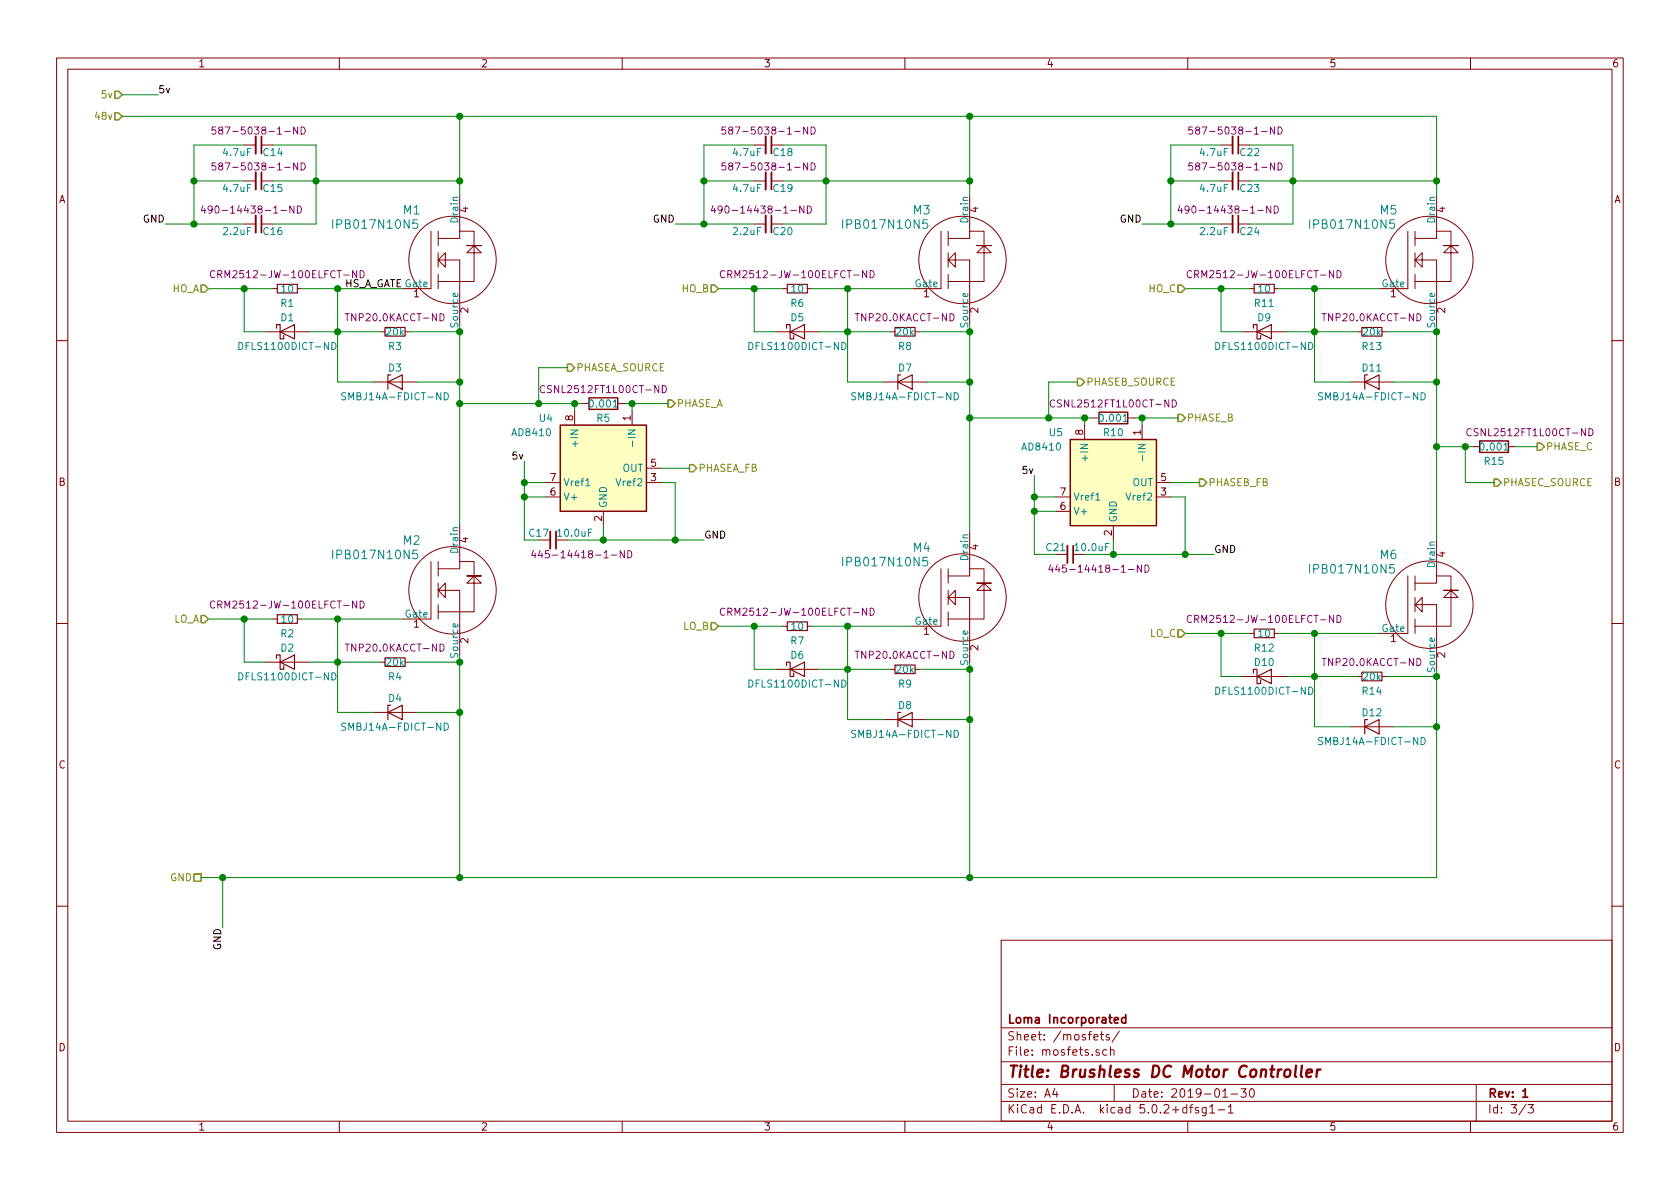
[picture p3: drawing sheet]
EESchema Schematic File Version 4
LIBS:bldc_v1-cache
EELAYER 26 0
EELAYER END
$Descr A4 11693 8268
encoding utf-8
Sheet 3 3
Title "Brushless DC Motor Controller"
Date "2019-01-30"
Rev "1"
Comp "Loma Incorporated"
Comment1 ""
Comment2 ""
Comment3 ""
Comment4 ""
$EndDescr
$Comp
L infineon:IPB017N10N5 M1
U 1 1
P 3200 1800
F 0 "M1" H 2800 2150 60  0000 L CNN
F 1 "IPB017N10N5" H 2300 2050 60  0000 L CNN
F 2 "Package_TO_SOT_SMD:TO-263-6" H 2550 2000 60  0001 C CNN
F 3 "" H 2550 2000 60  0001 C CNN
	1    3200 1800
	1    0    0    -1  
$EndComp
Text HLabel 850  650  0    50   Input ~ 0
5v
Text Label 1100 650  0    50   ~ 0
5v
Wire Wire Line
	1100 650  850  650 
Text HLabel 850  800  0    50   Input ~ 0
48v
$Comp
L Device:R_Small R1
U 1 1
P 2000 2000
F 0 "R1" V 2100 2000 50  0000 C CNN
F 1 "10" V 2000 2000 50  0000 C CNN
F 2 "Resistor_SMD:R_2512_6332Metric_Pad1.52x3.35mm_HandSolder" H 2000 2000 50  0001 C CNN
F 3 "~" H 2000 2000 50  0001 C CNN
F 4 "CRM2512-JW-100ELFCT-ND" V 1900 2000 50  0000 C CNN "PN"
	1    2000 2000
	0    1    1    0   
$EndComp
$Comp
L Device:D_Schottky D1
U 1 1
P 2000 2300
F 0 "D1" H 2000 2400 50  0000 C CNN
F 1 "DFLS1100DICT-ND" H 2000 2200 50  0000 C CNN
F 2 "Diode_SMD:D_PowerDI-123" H 2000 2300 50  0001 C CNN
F 3 "~" H 2000 2300 50  0001 C CNN
	1    2000 2300
	1    0    0    -1  
$EndComp
Wire Wire Line
	1850 2300 1700 2300
Wire Wire Line
	1700 2300 1700 2000
Wire Wire Line
	1700 2000 1900 2000
Wire Wire Line
	1450 2000 1700 2000
Connection ~ 1700 2000
Text HLabel 1450 2000 0    50   Input ~ 0
HO_A
Wire Wire Line
	2100 2000 2350 2000
Wire Wire Line
	2150 2300 2350 2300
Wire Wire Line
	2350 2300 2350 2000
Connection ~ 2350 2000
Wire Wire Line
	2350 2000 2800 2000
$Comp
L Device:R_Small R3
U 1 1
P 2750 2300
F 0 "R3" V 2850 2300 50  0000 C CNN
F 1 "20k" V 2750 2300 50  0000 C CNN
F 2 "Resistor_SMD:R_1206_3216Metric_Pad1.42x1.75mm_HandSolder" H 2750 2300 50  0001 C CNN
F 3 "~" H 2750 2300 50  0001 C CNN
F 4 "TNP20.0KACCT-ND" V 2650 2300 50  0000 C CNN "PN"
	1    2750 2300
	0    1    1    0   
$EndComp
Connection ~ 2350 2300
$Comp
L Device:D_Zener D3
U 1 1
P 2750 2650
F 0 "D3" H 2750 2750 50  0000 C CNN
F 1 "SMBJ14A-FDICT-ND" H 2750 2550 50  0000 C CNN
F 2 "Diode_SMD:D_SMB_Handsoldering" H 2750 2650 50  0001 C CNN
F 3 "~" H 2750 2650 50  0001 C CNN
	1    2750 2650
	1    0    0    -1  
$EndComp
Wire Wire Line
	2600 2650 2350 2650
Wire Wire Line
	2350 2300 2350 2650
Wire Wire Line
	2850 2300 3200 2300
Wire Wire Line
	3200 2300 3200 2250
Wire Wire Line
	2650 2300 2350 2300
Wire Wire Line
	2900 2650 3200 2650
Wire Wire Line
	3200 2650 3200 2300
Connection ~ 3200 2300
Wire Wire Line
	1700 1250 1350 1250
Wire Wire Line
	1350 1550 1700 1550
Text HLabel 1400 6100 0    50   UnSpc ~ 0
GND
Text Label 1550 6450 3    50   ~ 0
GND
Wire Wire Line
	1400 6100 1550 6100
Wire Wire Line
	1550 6100 1550 6450
Text Label 1150 1550 2    50   ~ 0
GND
$Comp
L infineon:IPB017N10N5 M2
U 1 1
P 3200 4100
F 0 "M2" H 2800 4450 60  0000 L CNN
F 1 "IPB017N10N5" H 2300 4350 60  0000 L CNN
F 2 "Package_TO_SOT_SMD:TO-263-6" H 2550 4300 60  0001 C CNN
F 3 "" H 2550 4300 60  0001 C CNN
	1    3200 4100
	1    0    0    -1  
$EndComp
$Comp
L Device:R_Small R2
U 1 1
P 2000 4300
F 0 "R2" V 2100 4300 50  0000 C CNN
F 1 "10" V 2000 4300 50  0000 C CNN
F 2 "Resistor_SMD:R_2512_6332Metric_Pad1.52x3.35mm_HandSolder" H 2000 4300 50  0001 C CNN
F 3 "~" H 2000 4300 50  0001 C CNN
F 4 "CRM2512-JW-100ELFCT-ND" V 1900 4300 50  0000 C CNN "PN"
	1    2000 4300
	0    1    1    0   
$EndComp
$Comp
L Device:D_Schottky D2
U 1 1
P 2000 4600
F 0 "D2" H 2000 4700 50  0000 C CNN
F 1 "DFLS1100DICT-ND" H 2000 4500 50  0000 C CNN
F 2 "Diode_SMD:D_PowerDI-123" H 2000 4600 50  0001 C CNN
F 3 "~" H 2000 4600 50  0001 C CNN
	1    2000 4600
	1    0    0    -1  
$EndComp
Wire Wire Line
	1850 4600 1700 4600
Wire Wire Line
	1700 4600 1700 4300
Wire Wire Line
	1700 4300 1900 4300
Wire Wire Line
	1450 4300 1700 4300
Connection ~ 1700 4300
Text HLabel 1450 4300 0    50   Input ~ 0
LO_A
Wire Wire Line
	2100 4300 2350 4300
Wire Wire Line
	2150 4600 2350 4600
Wire Wire Line
	2350 4600 2350 4300
Connection ~ 2350 4300
Wire Wire Line
	2350 4300 2800 4300
$Comp
L Device:R_Small R4
U 1 1
P 2750 4600
F 0 "R4" V 2850 4600 50  0000 C CNN
F 1 "20k" V 2750 4600 50  0000 C CNN
F 2 "Resistor_SMD:R_1206_3216Metric_Pad1.42x1.75mm_HandSolder" H 2750 4600 50  0001 C CNN
F 3 "~" H 2750 4600 50  0001 C CNN
F 4 "TNP20.0KACCT-ND" V 2650 4600 50  0000 C CNN "PN"
	1    2750 4600
	0    1    1    0   
$EndComp
Connection ~ 2350 4600
$Comp
L Device:D_Zener D4
U 1 1
P 2750 4950
F 0 "D4" H 2750 5050 50  0000 C CNN
F 1 "SMBJ14A-FDICT-ND" H 2750 4850 50  0000 C CNN
F 2 "Diode_SMD:D_SMB_Handsoldering" H 2750 4950 50  0001 C CNN
F 3 "~" H 2750 4950 50  0001 C CNN
	1    2750 4950
	1    0    0    -1  
$EndComp
Wire Wire Line
	2600 4950 2350 4950
Wire Wire Line
	2350 4600 2350 4950
Wire Wire Line
	2850 4600 3200 4600
Wire Wire Line
	3200 4600 3200 4550
Wire Wire Line
	2650 4600 2350 4600
Wire Wire Line
	2900 4950 3200 4950
Wire Wire Line
	3200 4950 3200 4600
Connection ~ 3200 4600
Wire Wire Line
	2200 1550 2200 1250
Wire Wire Line
	1350 1550 1350 1250
Wire Wire Line
	1150 1550 1350 1550
Connection ~ 1350 1550
Connection ~ 3200 1250
Wire Wire Line
	3200 1250 3200 1350
$Comp
L infineon:IPB017N10N5 M3
U 1 1
P 6750 1800
F 0 "M3" H 6350 2150 60  0000 L CNN
F 1 "IPB017N10N5" H 5850 2050 60  0000 L CNN
F 2 "Package_TO_SOT_SMD:TO-263-6" H 6100 2000 60  0001 C CNN
F 3 "" H 6100 2000 60  0001 C CNN
	1    6750 1800
	1    0    0    -1  
$EndComp
$Comp
L Device:R_Small R6
U 1 1
P 5550 2000
F 0 "R6" V 5650 2000 50  0000 C CNN
F 1 "10" V 5550 2000 50  0000 C CNN
F 2 "Resistor_SMD:R_2512_6332Metric_Pad1.52x3.35mm_HandSolder" H 5550 2000 50  0001 C CNN
F 3 "~" H 5550 2000 50  0001 C CNN
F 4 "CRM2512-JW-100ELFCT-ND" V 5450 2000 50  0000 C CNN "PN"
	1    5550 2000
	0    1    1    0   
$EndComp
$Comp
L Device:D_Schottky D5
U 1 1
P 5550 2300
F 0 "D5" H 5550 2400 50  0000 C CNN
F 1 "DFLS1100DICT-ND" H 5550 2200 50  0000 C CNN
F 2 "Diode_SMD:D_PowerDI-123" H 5550 2300 50  0001 C CNN
F 3 "~" H 5550 2300 50  0001 C CNN
	1    5550 2300
	1    0    0    -1  
$EndComp
Wire Wire Line
	5400 2300 5250 2300
Wire Wire Line
	5250 2300 5250 2000
Wire Wire Line
	5250 2000 5450 2000
Wire Wire Line
	5000 2000 5250 2000
Connection ~ 5250 2000
Text HLabel 5000 2000 0    50   Input ~ 0
HO_B
Wire Wire Line
	5650 2000 5900 2000
Wire Wire Line
	5700 2300 5900 2300
Wire Wire Line
	5900 2300 5900 2000
Connection ~ 5900 2000
Wire Wire Line
	5900 2000 6350 2000
$Comp
L Device:R_Small R8
U 1 1
P 6300 2300
F 0 "R8" V 6400 2300 50  0000 C CNN
F 1 "20k" V 6300 2300 50  0000 C CNN
F 2 "Resistor_SMD:R_1206_3216Metric_Pad1.42x1.75mm_HandSolder" H 6300 2300 50  0001 C CNN
F 3 "~" H 6300 2300 50  0001 C CNN
F 4 "TNP20.0KACCT-ND" V 6200 2300 50  0000 C CNN "PN"
	1    6300 2300
	0    1    1    0   
$EndComp
Connection ~ 5900 2300
$Comp
L Device:D_Zener D7
U 1 1
P 6300 2650
F 0 "D7" H 6300 2750 50  0000 C CNN
F 1 "SMBJ14A-FDICT-ND" H 6300 2550 50  0000 C CNN
F 2 "Diode_SMD:D_SMB_Handsoldering" H 6300 2650 50  0001 C CNN
F 3 "~" H 6300 2650 50  0001 C CNN
	1    6300 2650
	1    0    0    -1  
$EndComp
Wire Wire Line
	6150 2650 5900 2650
Wire Wire Line
	5900 2300 5900 2650
Wire Wire Line
	6400 2300 6750 2300
Wire Wire Line
	6750 2300 6750 2250
Wire Wire Line
	6200 2300 5900 2300
Wire Wire Line
	6450 2650 6750 2650
Wire Wire Line
	6750 2650 6750 2300
Connection ~ 6750 2300
Wire Wire Line
	5250 1250 4900 1250
Wire Wire Line
	4900 1550 5250 1550
Text Label 4700 1550 2    50   ~ 0
GND
Wire Wire Line
	4900 1550 4900 1250
Wire Wire Line
	4700 1550 4900 1550
Connection ~ 4900 1550
Connection ~ 6750 1250
Wire Wire Line
	6750 1250 6750 1350
$Comp
L infineon:IPB017N10N5 M5
U 1 1
P 10000 1800
F 0 "M5" H 9600 2150 60  0000 L CNN
F 1 "IPB017N10N5" H 9100 2050 60  0000 L CNN
F 2 "Package_TO_SOT_SMD:TO-263-6" H 9350 2000 60  0001 C CNN
F 3 "" H 9350 2000 60  0001 C CNN
	1    10000 1800
	1    0    0    -1  
$EndComp
$Comp
L Device:R_Small R11
U 1 1
P 8800 2000
F 0 "R11" V 8900 2000 50  0000 C CNN
F 1 "10" V 8800 2000 50  0000 C CNN
F 2 "Resistor_SMD:R_2512_6332Metric_Pad1.52x3.35mm_HandSolder" H 8800 2000 50  0001 C CNN
F 3 "~" H 8800 2000 50  0001 C CNN
F 4 "CRM2512-JW-100ELFCT-ND" V 8700 2000 50  0000 C CNN "PN"
	1    8800 2000
	0    1    1    0   
$EndComp
$Comp
L Device:D_Schottky D9
U 1 1
P 8800 2300
F 0 "D9" H 8800 2400 50  0000 C CNN
F 1 "DFLS1100DICT-ND" H 8800 2200 50  0000 C CNN
F 2 "Diode_SMD:D_PowerDI-123" H 8800 2300 50  0001 C CNN
F 3 "~" H 8800 2300 50  0001 C CNN
	1    8800 2300
	1    0    0    -1  
$EndComp
Wire Wire Line
	8650 2300 8500 2300
Wire Wire Line
	8500 2300 8500 2000
Wire Wire Line
	8500 2000 8700 2000
Wire Wire Line
	8250 2000 8500 2000
Connection ~ 8500 2000
Text HLabel 8250 2000 0    50   Input ~ 0
HO_C
Wire Wire Line
	8900 2000 9150 2000
Wire Wire Line
	8950 2300 9150 2300
Wire Wire Line
	9150 2300 9150 2000
Connection ~ 9150 2000
Wire Wire Line
	9150 2000 9600 2000
$Comp
L Device:R_Small R13
U 1 1
P 9550 2300
F 0 "R13" V 9650 2300 50  0000 C CNN
F 1 "20k" V 9550 2300 50  0000 C CNN
F 2 "Resistor_SMD:R_1206_3216Metric_Pad1.42x1.75mm_HandSolder" H 9550 2300 50  0001 C CNN
F 3 "~" H 9550 2300 50  0001 C CNN
F 4 "TNP20.0KACCT-ND" V 9450 2300 50  0000 C CNN "PN"
	1    9550 2300
	0    1    1    0   
$EndComp
Connection ~ 9150 2300
$Comp
L Device:D_Zener D11
U 1 1
P 9550 2650
F 0 "D11" H 9550 2750 50  0000 C CNN
F 1 "SMBJ14A-FDICT-ND" H 9550 2550 50  0000 C CNN
F 2 "Diode_SMD:D_SMB_Handsoldering" H 9550 2650 50  0001 C CNN
F 3 "~" H 9550 2650 50  0001 C CNN
	1    9550 2650
	1    0    0    -1  
$EndComp
Wire Wire Line
	9400 2650 9150 2650
Wire Wire Line
	9150 2300 9150 2650
Wire Wire Line
	9650 2300 10000 2300
Wire Wire Line
	10000 2300 10000 2250
Wire Wire Line
	9450 2300 9150 2300
Wire Wire Line
	9700 2650 10000 2650
Wire Wire Line
	10000 2650 10000 2300
Connection ~ 10000 2300
Wire Wire Line
	8500 1250 8150 1250
Wire Wire Line
	8150 1550 8500 1550
Text Label 7950 1550 2    50   ~ 0
GND
Wire Wire Line
	8150 1550 8150 1250
Wire Wire Line
	7950 1550 8150 1550
Connection ~ 8150 1550
Connection ~ 10000 1250
Wire Wire Line
	10000 1250 10000 1350
Wire Wire Line
	850  800  3200 800 
Wire Wire Line
	3200 800  3200 1250
Connection ~ 3200 800 
Wire Wire Line
	6750 800  6750 1250
Wire Wire Line
	3200 800  6750 800 
Wire Wire Line
	10000 800  6750 800 
Wire Wire Line
	10000 800  10000 1250
Connection ~ 6750 800 
$Comp
L infineon:IPB017N10N5 M4
U 1 1
P 6750 4150
F 0 "M4" H 6350 4500 60  0000 L CNN
F 1 "IPB017N10N5" H 5850 4400 60  0000 L CNN
F 2 "Package_TO_SOT_SMD:TO-263-6" H 6100 4350 60  0001 C CNN
F 3 "" H 6100 4350 60  0001 C CNN
	1    6750 4150
	1    0    0    -1  
$EndComp
$Comp
L Device:R_Small R7
U 1 1
P 5550 4350
F 0 "R7" V 5650 4350 50  0000 C CNN
F 1 "10" V 5550 4350 50  0000 C CNN
F 2 "Resistor_SMD:R_2512_6332Metric_Pad1.52x3.35mm_HandSolder" H 5550 4350 50  0001 C CNN
F 3 "~" H 5550 4350 50  0001 C CNN
F 4 "CRM2512-JW-100ELFCT-ND" V 5450 4350 50  0000 C CNN "PN"
	1    5550 4350
	0    1    1    0   
$EndComp
$Comp
L Device:D_Schottky D6
U 1 1
P 5550 4650
F 0 "D6" H 5550 4750 50  0000 C CNN
F 1 "DFLS1100DICT-ND" H 5550 4550 50  0000 C CNN
F 2 "Diode_SMD:D_PowerDI-123" H 5550 4650 50  0001 C CNN
F 3 "~" H 5550 4650 50  0001 C CNN
	1    5550 4650
	1    0    0    -1  
$EndComp
Wire Wire Line
	5400 4650 5250 4650
Wire Wire Line
	5250 4650 5250 4350
Wire Wire Line
	5250 4350 5450 4350
Wire Wire Line
	5000 4350 5250 4350
Connection ~ 5250 4350
Text HLabel 5000 4350 0    50   Input ~ 0
LO_B
Wire Wire Line
	5650 4350 5900 4350
Wire Wire Line
	5700 4650 5900 4650
Wire Wire Line
	5900 4650 5900 4350
Connection ~ 5900 4350
Wire Wire Line
	5900 4350 6350 4350
$Comp
L Device:R_Small R9
U 1 1
P 6300 4650
F 0 "R9" V 6400 4650 50  0000 C CNN
F 1 "20k" V 6300 4650 50  0000 C CNN
F 2 "Resistor_SMD:R_1206_3216Metric_Pad1.42x1.75mm_HandSolder" H 6300 4650 50  0001 C CNN
F 3 "~" H 6300 4650 50  0001 C CNN
F 4 "TNP20.0KACCT-ND" V 6200 4650 50  0000 C CNN "PN"
	1    6300 4650
	0    1    1    0   
$EndComp
Connection ~ 5900 4650
$Comp
L Device:D_Zener D8
U 1 1
P 6300 5000
F 0 "D8" H 6300 5100 50  0000 C CNN
F 1 "SMBJ14A-FDICT-ND" H 6300 4900 50  0000 C CNN
F 2 "Diode_SMD:D_SMB_Handsoldering" H 6300 5000 50  0001 C CNN
F 3 "~" H 6300 5000 50  0001 C CNN
	1    6300 5000
	1    0    0    -1  
$EndComp
Wire Wire Line
	6150 5000 5900 5000
Wire Wire Line
	5900 4650 5900 5000
Wire Wire Line
	6400 4650 6750 4650
Wire Wire Line
	6750 4650 6750 4600
Wire Wire Line
	6200 4650 5900 4650
Wire Wire Line
	6450 5000 6750 5000
Wire Wire Line
	6750 5000 6750 4650
Connection ~ 6750 4650
$Comp
L infineon:IPB017N10N5 M6
U 1 1
P 10000 4200
F 0 "M6" H 9600 4550 60  0000 L CNN
F 1 "IPB017N10N5" H 9100 4450 60  0000 L CNN
F 2 "Package_TO_SOT_SMD:TO-263-6" H 9350 4400 60  0001 C CNN
F 3 "" H 9350 4400 60  0001 C CNN
	1    10000 4200
	1    0    0    -1  
$EndComp
$Comp
L Device:R_Small R12
U 1 1
P 8800 4400
F 0 "R12" V 8900 4400 50  0000 C CNN
F 1 "10" V 8800 4400 50  0000 C CNN
F 2 "Resistor_SMD:R_2512_6332Metric_Pad1.52x3.35mm_HandSolder" H 8800 4400 50  0001 C CNN
F 3 "~" H 8800 4400 50  0001 C CNN
F 4 "CRM2512-JW-100ELFCT-ND" V 8700 4400 50  0000 C CNN "PN"
	1    8800 4400
	0    1    1    0   
$EndComp
$Comp
L Device:D_Schottky D10
U 1 1
P 8800 4700
F 0 "D10" H 8800 4800 50  0000 C CNN
F 1 "DFLS1100DICT-ND" H 8800 4600 50  0000 C CNN
F 2 "Diode_SMD:D_PowerDI-123" H 8800 4700 50  0001 C CNN
F 3 "~" H 8800 4700 50  0001 C CNN
	1    8800 4700
	1    0    0    -1  
$EndComp
Wire Wire Line
	8650 4700 8500 4700
Wire Wire Line
	8500 4700 8500 4400
Wire Wire Line
	8500 4400 8700 4400
Wire Wire Line
	8250 4400 8500 4400
Connection ~ 8500 4400
Text HLabel 8250 4400 0    50   Input ~ 0
LO_C
Wire Wire Line
	8900 4400 9150 4400
Wire Wire Line
	8950 4700 9150 4700
Wire Wire Line
	9150 4700 9150 4400
Connection ~ 9150 4400
Wire Wire Line
	9150 4400 9600 4400
$Comp
L Device:R_Small R14
U 1 1
P 9550 4700
F 0 "R14" V 9650 4700 50  0000 C CNN
F 1 "20k" V 9550 4700 50  0000 C CNN
F 2 "Resistor_SMD:R_1206_3216Metric_Pad1.42x1.75mm_HandSolder" H 9550 4700 50  0001 C CNN
F 3 "~" H 9550 4700 50  0001 C CNN
F 4 "TNP20.0KACCT-ND" V 9450 4700 50  0000 C CNN "PN"
	1    9550 4700
	0    1    1    0   
$EndComp
Connection ~ 9150 4700
$Comp
L Device:D_Zener D12
U 1 1
P 9550 5050
F 0 "D12" H 9550 5150 50  0000 C CNN
F 1 "SMBJ14A-FDICT-ND" H 9550 4950 50  0000 C CNN
F 2 "Diode_SMD:D_SMB_Handsoldering" H 9550 5050 50  0001 C CNN
F 3 "~" H 9550 5050 50  0001 C CNN
	1    9550 5050
	1    0    0    -1  
$EndComp
Wire Wire Line
	9400 5050 9150 5050
Wire Wire Line
	9150 4700 9150 5050
Wire Wire Line
	9650 4700 10000 4700
Wire Wire Line
	10000 4700 10000 4650
Wire Wire Line
	9450 4700 9150 4700
Wire Wire Line
	9700 5050 10000 5050
Wire Wire Line
	10000 5050 10000 4700
Connection ~ 10000 4700
Connection ~ 3200 2650
Text Label 2400 2000 0    50   ~ 0
HS_A_GATE
Wire Wire Line
	6750 2650 6750 2900
Connection ~ 6750 2650
Connection ~ 10000 2650
Wire Wire Line
	1550 6100 3200 6100
Wire Wire Line
	3200 6100 3200 4950
Connection ~ 1550 6100
Connection ~ 3200 4950
Wire Wire Line
	3200 6100 6750 6100
Wire Wire Line
	6750 6100 6750 5000
Connection ~ 3200 6100
Connection ~ 6750 5000
Wire Wire Line
	6750 6100 10000 6100
Wire Wire Line
	10000 6100 10000 5050
Connection ~ 6750 6100
Connection ~ 10000 5050
$Comp
L Device:R R5
U 1 1
P 4200 2800
F 0 "R5" V 4300 2800 50  0000 C CNN
F 1 "0.001" V 4200 2800 50  0000 C CNN
F 2 "Resistor_SMD:R_2512_6332Metric_Pad1.52x3.35mm_HandSolder" H 4200 2800 50  0001 C CNN
F 3 "~" H 4200 2800 50  0001 C CNN
F 4 "CSNL2512FT1L00CT-ND" V 4100 2800 50  0000 C CNN "PN"
	1    4200 2800
	0    1    1    0   
$EndComp
$Comp
L Amplifier_Current:AD8205 U4
U 1 1
P 4200 3250
F 0 "U4" H 3800 3600 50  0000 C CNN
F 1 "AD8410" H 3700 3500 50  0000 C CNN
F 2 "Package_SO:SOIC-8_3.9x4.9mm_P1.27mm" H 4200 3250 50  0001 C CNN
F 3 "http://www.analog.com/media/en/technical-documentation/data-sheets/AD8205.pdf" H 4850 2550 50  0001 C CNN
	1    4200 3250
	1    0    0    -1  
$EndComp
Wire Wire Line
	4000 2850 4000 2800
Wire Wire Line
	4400 2800 4400 2850
Wire Wire Line
	4000 2800 3750 2800
Wire Wire Line
	4050 2800 4000 2800
Connection ~ 4000 2800
Wire Wire Line
	4400 2800 4350 2800
Text HLabel 4650 2800 2    50   Output ~ 0
PHASE_A
Wire Wire Line
	4650 2800 4400 2800
Connection ~ 4400 2800
Text HLabel 3950 2550 2    50   Output ~ 0
PHASEA_SOURCE
Connection ~ 3750 2800
Wire Wire Line
	3750 2800 3200 2800
Wire Wire Line
	3950 2550 3750 2550
Wire Wire Line
	3750 2550 3750 2800
Text HLabel 4800 3250 2    50   Output ~ 0
PHASEA_FB
Wire Wire Line
	4600 3250 4800 3250
Wire Wire Line
	4600 3350 4700 3350
Text Label 4900 3750 0    50   ~ 0
GND
Wire Wire Line
	4200 3750 4200 3650
Wire Wire Line
	4700 3750 4200 3750
Wire Wire Line
	4700 3350 4700 3750
Wire Wire Line
	3800 3450 3650 3450
Wire Wire Line
	3650 3450 3650 3350
Wire Wire Line
	3650 3350 3800 3350
Text Label 3650 3200 2    50   ~ 0
5v
Wire Wire Line
	3650 3200 3650 3350
Connection ~ 3650 3350
Connection ~ 3200 2800
Wire Wire Line
	3200 2800 3200 3650
Wire Wire Line
	3200 2650 3200 2800
$Comp
L Device:R R10
U 1 1
P 7750 2900
F 0 "R10" V 7850 2900 50  0000 C CNN
F 1 "0.001" V 7750 2900 50  0000 C CNN
F 2 "Resistor_SMD:R_2512_6332Metric_Pad1.52x3.35mm_HandSolder" H 7750 2900 50  0001 C CNN
F 3 "~" H 7750 2900 50  0001 C CNN
F 4 "CSNL2512FT1L00CT-ND" V 7650 2900 50  0000 C CNN "PN"
	1    7750 2900
	0    1    1    0   
$EndComp
$Comp
L Amplifier_Current:AD8205 U5
U 1 1
P 7750 3350
F 0 "U5" H 7350 3700 50  0000 C CNN
F 1 "AD8410" H 7250 3600 50  0000 C CNN
F 2 "Package_SO:SOIC-8_3.9x4.9mm_P1.27mm" H 7750 3350 50  0001 C CNN
F 3 "http://www.analog.com/media/en/technical-documentation/data-sheets/AD8205.pdf" H 8400 2650 50  0001 C CNN
	1    7750 3350
	1    0    0    -1  
$EndComp
Wire Wire Line
	7550 2950 7550 2900
Wire Wire Line
	7950 2900 7950 2950
Wire Wire Line
	7550 2900 7300 2900
Wire Wire Line
	7600 2900 7550 2900
Connection ~ 7550 2900
Wire Wire Line
	7950 2900 7900 2900
Text HLabel 8200 2900 2    50   Output ~ 0
PHASE_B
Wire Wire Line
	8200 2900 7950 2900
Connection ~ 7950 2900
Text HLabel 7500 2650 2    50   Output ~ 0
PHASEB_SOURCE
Wire Wire Line
	7500 2650 7300 2650
Wire Wire Line
	7300 2650 7300 2900
Text HLabel 8350 3350 2    50   Output ~ 0
PHASEB_FB
Wire Wire Line
	8150 3350 8350 3350
Wire Wire Line
	8150 3450 8250 3450
Text Label 8450 3850 0    50   ~ 0
GND
Wire Wire Line
	7750 3850 7750 3750
Wire Wire Line
	8250 3850 7750 3850
Wire Wire Line
	8250 3450 8250 3850
Wire Wire Line
	7350 3550 7200 3550
Wire Wire Line
	7200 3550 7200 3450
Wire Wire Line
	7200 3450 7350 3450
Text Label 7200 3300 2    50   ~ 0
5v
Wire Wire Line
	7200 3300 7200 3450
Connection ~ 7200 3450
Text HLabel 10700 3100 2    50   Output ~ 0
PHASE_C
Text HLabel 10400 3350 2    50   Output ~ 0
PHASEC_SOURCE
Wire Wire Line
	6750 2900 7300 2900
Connection ~ 6750 2900
Wire Wire Line
	6750 2900 6750 3700
Connection ~ 7300 2900
$Comp
L Device:C_Small C15
U 1 1
P 1800 1250
F 0 "C15" V 1850 1350 50  0000 C CNN
F 1 "4.7uF" V 1850 1100 50  0000 C CNN
F 2 "Capacitor_SMD:C_1210_3225Metric_Pad1.42x2.65mm_HandSolder" H 1838 1100 50  0001 C CNN
F 3 "~" H 1800 1250 50  0001 C CNN
F 4 "587-5038-1-ND" V 1700 1250 50  0000 C CNN "PN"
	1    1800 1250
	0    1    1    0   
$EndComp
$Comp
L Device:C_Small C16
U 1 1
P 1800 1550
F 0 "C16" V 1850 1650 50  0000 C CNN
F 1 "2.2uF" V 1850 1400 50  0000 C CNN
F 2 "Capacitor_SMD:C_1206_3216Metric_Pad1.42x1.75mm_HandSolder" H 1838 1400 50  0001 C CNN
F 3 "~" H 1800 1550 50  0001 C CNN
F 4 "490-14438-1-ND" V 1700 1500 50  0000 C CNN "PN"
	1    1800 1550
	0    1    1    0   
$EndComp
$Comp
L Device:C_Small C20
U 1 1
P 5350 1550
F 0 "C20" V 5400 1650 50  0000 C CNN
F 1 "2.2uF" V 5400 1400 50  0000 C CNN
F 2 "Capacitor_SMD:C_1206_3216Metric_Pad1.42x1.75mm_HandSolder" H 5388 1400 50  0001 C CNN
F 3 "~" H 5350 1550 50  0001 C CNN
F 4 "490-14438-1-ND" V 5250 1500 50  0000 C CNN "PN"
	1    5350 1550
	0    1    1    0   
$EndComp
$Comp
L Device:C_Small C24
U 1 1
P 8600 1550
F 0 "C24" V 8650 1650 50  0000 C CNN
F 1 "2.2uF" V 8650 1400 50  0000 C CNN
F 2 "Capacitor_SMD:C_1206_3216Metric_Pad1.42x1.75mm_HandSolder" H 8638 1400 50  0001 C CNN
F 3 "~" H 8600 1550 50  0001 C CNN
F 4 "490-14438-1-ND" V 8500 1500 50  0000 C CNN "PN"
	1    8600 1550
	0    1    1    0   
$EndComp
$Comp
L Device:C_Small C17
U 1 1
P 3850 3750
F 0 "C17" V 3800 3650 50  0000 C CNN
F 1 "10.0uF" V 3800 3900 50  0000 C CNN
F 2 "Resistor_SMD:R_0805_2012Metric_Pad1.15x1.40mm_HandSolder" H 3850 3750 50  0001 C CNN
F 3 "~" H 3850 3750 50  0001 C CNN
F 4 "445-14418-1-ND" V 3950 3950 50  0000 C CNN "PN"
	1    3850 3750
	0    1    1    0   
$EndComp
Wire Wire Line
	4900 3750 4700 3750
Connection ~ 4700 3750
Connection ~ 4200 3750
Wire Wire Line
	3950 3750 4200 3750
Wire Wire Line
	3750 3750 3650 3750
Wire Wire Line
	3650 3750 3650 3450
Connection ~ 3650 3450
$Comp
L Device:C_Small C21
U 1 1
P 7450 3850
F 0 "C21" V 7400 3750 50  0000 C CNN
F 1 "10.0uF" V 7400 4000 50  0000 C CNN
F 2 "Resistor_SMD:R_0805_2012Metric_Pad1.15x1.40mm_HandSolder" H 7450 3850 50  0001 C CNN
F 3 "~" H 7450 3850 50  0001 C CNN
F 4 "445-14418-1-ND" V 7550 4050 50  0000 C CNN "PN"
	1    7450 3850
	0    1    1    0   
$EndComp
Wire Wire Line
	8450 3850 8250 3850
Connection ~ 8250 3850
Wire Wire Line
	7550 3850 7750 3850
Connection ~ 7750 3850
Wire Wire Line
	7350 3850 7200 3850
Wire Wire Line
	7200 3850 7200 3550
Connection ~ 7200 3550
$Comp
L Device:C_Small C14
U 1 1
P 1800 1000
F 0 "C14" V 1850 1100 50  0000 C CNN
F 1 "4.7uF" V 1850 850 50  0000 C CNN
F 2 "Capacitor_SMD:C_1210_3225Metric_Pad1.42x2.65mm_HandSolder" H 1838 850 50  0001 C CNN
F 3 "~" H 1800 1000 50  0001 C CNN
F 4 "587-5038-1-ND" V 1700 1000 50  0000 C CNN "PN"
	1    1800 1000
	0    1    1    0   
$EndComp
Wire Wire Line
	1900 1000 2200 1000
Wire Wire Line
	2200 1000 2200 1250
Connection ~ 2200 1250
Wire Wire Line
	2200 1250 3200 1250
Wire Wire Line
	1700 1000 1350 1000
Wire Wire Line
	1350 1000 1350 1250
Connection ~ 1350 1250
Wire Wire Line
	1900 1250 2200 1250
Wire Wire Line
	1900 1550 2200 1550
$Comp
L Device:C_Small C18
U 1 1
P 5350 1000
F 0 "C18" V 5400 1100 50  0000 C CNN
F 1 "4.7uF" V 5400 850 50  0000 C CNN
F 2 "Capacitor_SMD:C_1210_3225Metric_Pad1.42x2.65mm_HandSolder" H 5388 850 50  0001 C CNN
F 3 "~" H 5350 1000 50  0001 C CNN
F 4 "587-5038-1-ND" V 5250 1000 50  0000 C CNN "PN"
	1    5350 1000
	0    1    1    0   
$EndComp
$Comp
L Device:C_Small C22
U 1 1
P 8600 1000
F 0 "C22" V 8650 1100 50  0000 C CNN
F 1 "4.7uF" V 8650 850 50  0000 C CNN
F 2 "Capacitor_SMD:C_1210_3225Metric_Pad1.42x2.65mm_HandSolder" H 8638 850 50  0001 C CNN
F 3 "~" H 8600 1000 50  0001 C CNN
F 4 "587-5038-1-ND" V 8500 1000 50  0000 C CNN "PN"
	1    8600 1000
	0    1    1    0   
$EndComp
$Comp
L Device:C_Small C19
U 1 1
P 5350 1250
F 0 "C19" V 5400 1350 50  0000 C CNN
F 1 "4.7uF" V 5400 1100 50  0000 C CNN
F 2 "Capacitor_SMD:C_1210_3225Metric_Pad1.42x2.65mm_HandSolder" H 5388 1100 50  0001 C CNN
F 3 "~" H 5350 1250 50  0001 C CNN
F 4 "587-5038-1-ND" V 5250 1250 50  0000 C CNN "PN"
	1    5350 1250
	0    1    1    0   
$EndComp
$Comp
L Device:C_Small C23
U 1 1
P 8600 1250
F 0 "C23" V 8650 1350 50  0000 C CNN
F 1 "4.7uF" V 8650 1100 50  0000 C CNN
F 2 "Capacitor_SMD:C_1210_3225Metric_Pad1.42x2.65mm_HandSolder" H 8638 1100 50  0001 C CNN
F 3 "~" H 8600 1250 50  0001 C CNN
F 4 "587-5038-1-ND" V 8500 1250 50  0000 C CNN "PN"
	1    8600 1250
	0    1    1    0   
$EndComp
Wire Wire Line
	8700 1250 9000 1250
Wire Wire Line
	9000 1550 9000 1250
Wire Wire Line
	8700 1550 9000 1550
Connection ~ 9000 1250
Wire Wire Line
	9000 1250 10000 1250
Wire Wire Line
	9000 1250 9000 1000
Wire Wire Line
	9000 1000 8700 1000
Wire Wire Line
	8500 1000 8150 1000
Wire Wire Line
	8150 1000 8150 1250
Connection ~ 8150 1250
Wire Wire Line
	5450 1250 5750 1250
Wire Wire Line
	5750 1550 5750 1250
Wire Wire Line
	5450 1550 5750 1550
Connection ~ 5750 1250
Wire Wire Line
	5750 1250 6750 1250
Wire Wire Line
	5750 1250 5750 1000
Wire Wire Line
	5750 1000 5450 1000
Wire Wire Line
	5250 1000 4900 1000
Wire Wire Line
	4900 1000 4900 1250
Connection ~ 4900 1250
$Comp
L Device:R R15
U 1 1
P 10400 3100
F 0 "R15" V 10500 3100 50  0000 C CNN
F 1 "0.001" V 10400 3100 50  0000 C CNN
F 2 "Resistor_SMD:R_2512_6332Metric_Pad1.52x3.35mm_HandSolder" H 10400 3100 50  0001 C CNN
F 3 "~" H 10400 3100 50  0001 C CNN
F 4 "CSNL2512FT1L00CT-ND" V 10300 3350 50  0000 C CNN "PN"
	1    10400 3100
	0    1    1    0   
$EndComp
Wire Wire Line
	10000 2650 10000 3100
Wire Wire Line
	10250 3100 10200 3100
Connection ~ 10000 3100
Wire Wire Line
	10000 3100 10000 3750
Wire Wire Line
	10700 3100 10550 3100
Wire Wire Line
	10400 3350 10200 3350
Wire Wire Line
	10200 3350 10200 3100
Connection ~ 10200 3100
Wire Wire Line
	10200 3100 10000 3100
$EndSCHEMATC
